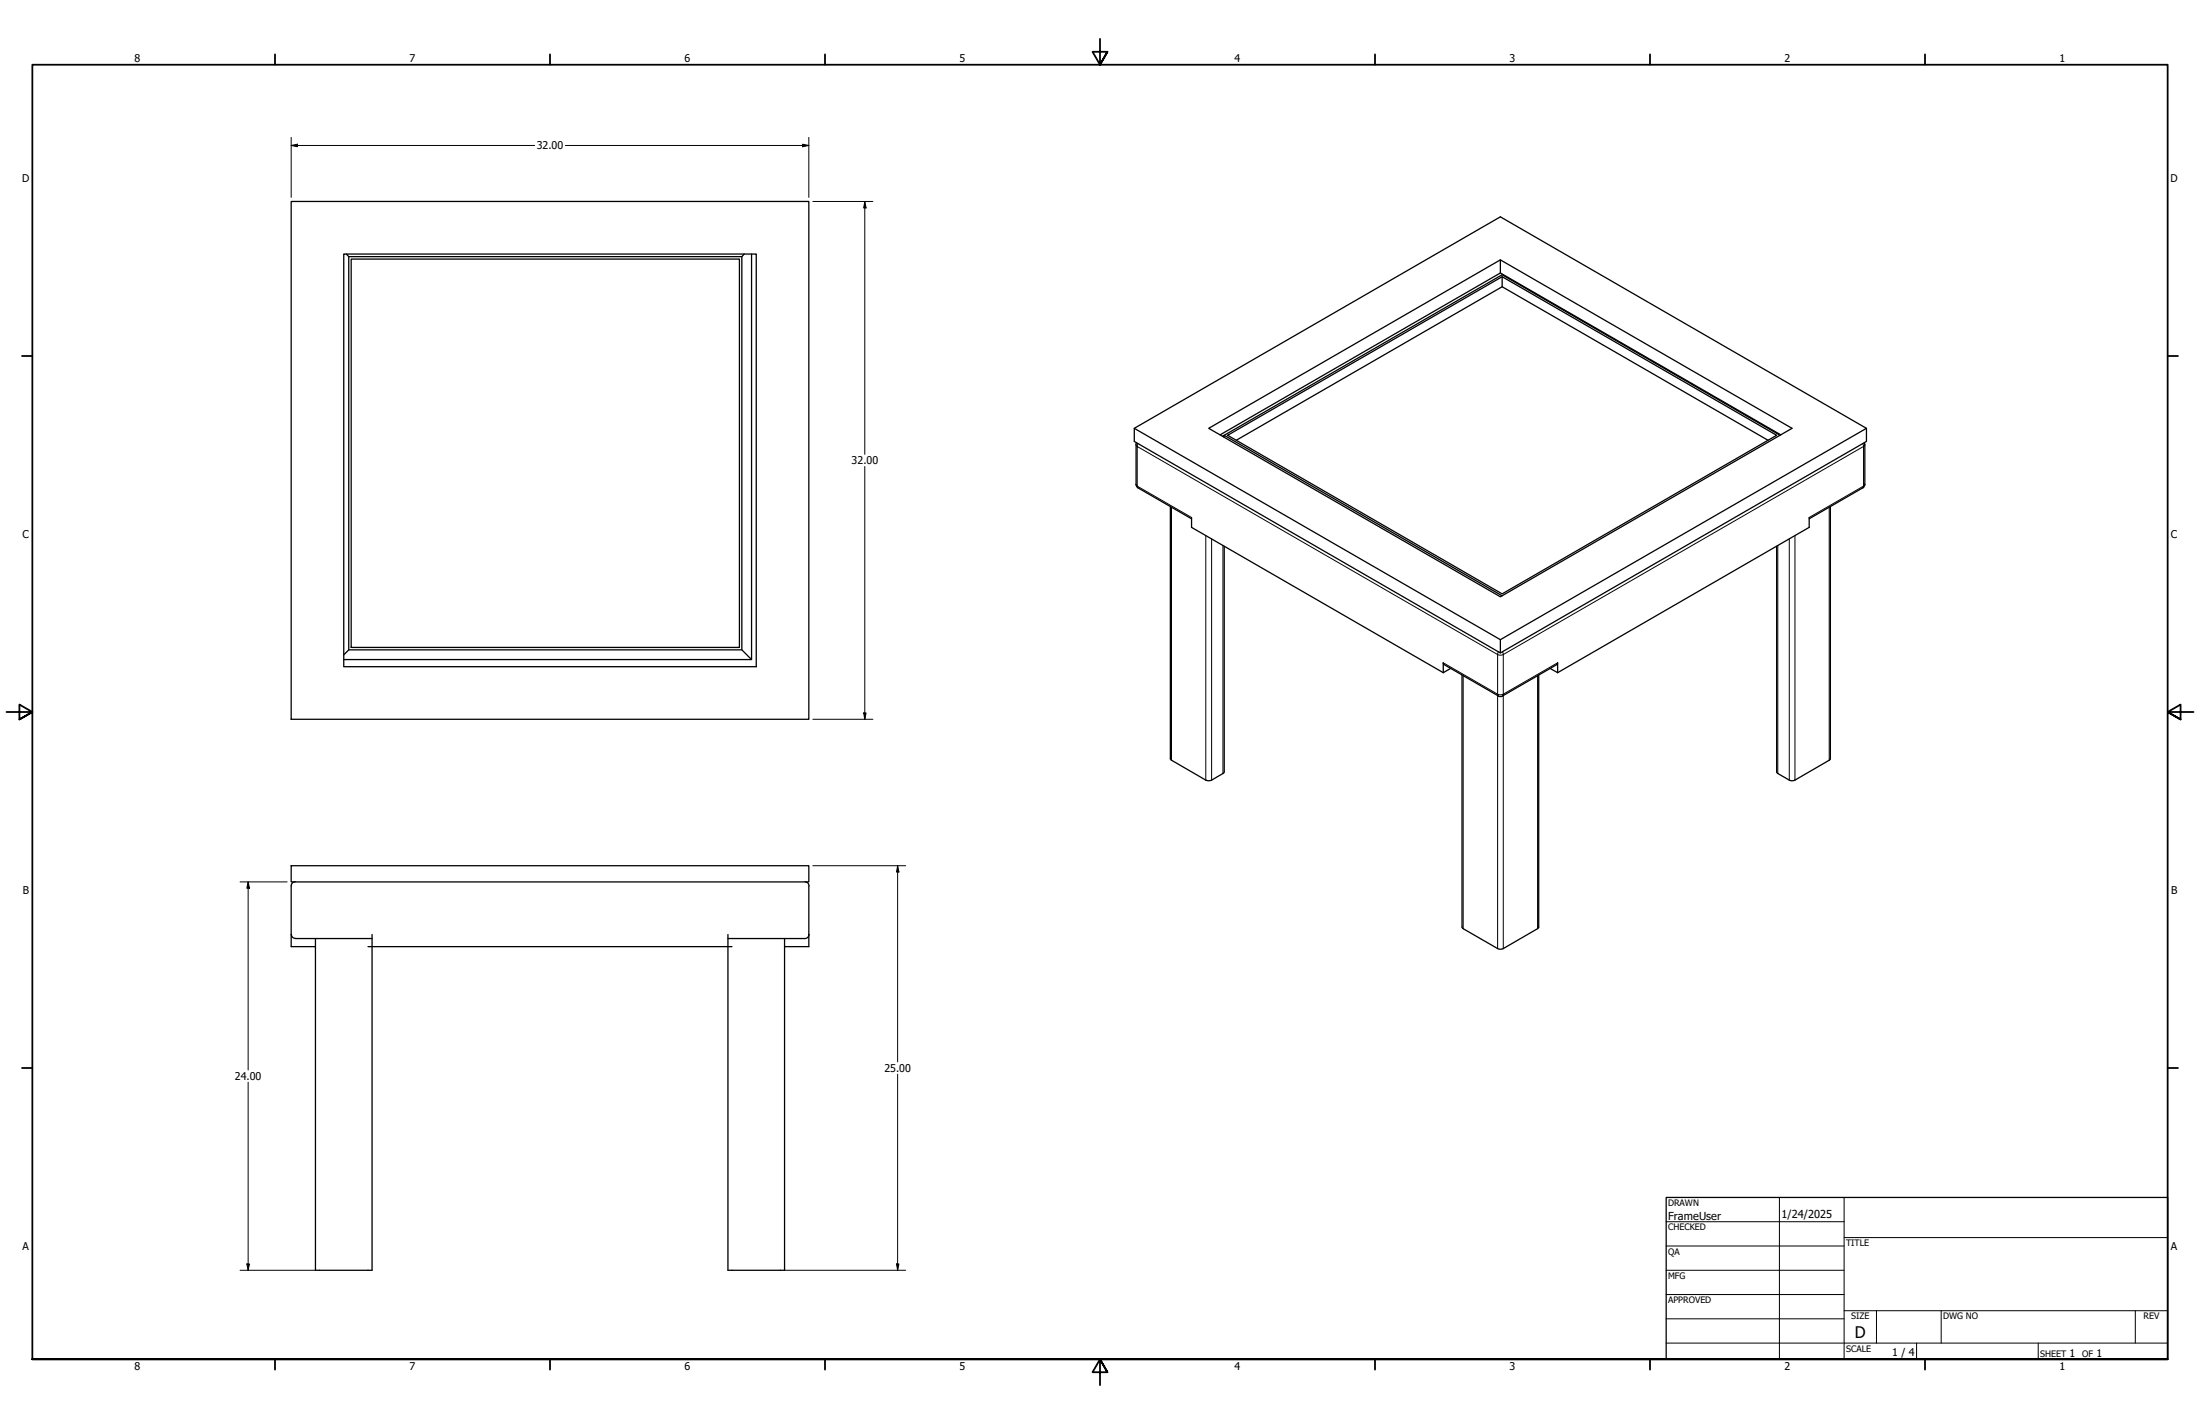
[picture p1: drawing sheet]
<svg xmlns="http://www.w3.org/2000/svg" width="864mm" height="559mm" viewBox="0 0 864 559" stroke-linecap="round" stroke-linejoin="round" font-family="sans-serif">
<!-- layer: Visible (ANSI) -->
<g fill="none" stroke="#000" stroke-width=".51">
<path d="M114.3 79.1h203.2v203.2h-203.2zM134.9 99.7h162v161.9h-162zM136 99.7l.9 1h154.3l1-1M295 99.7v159.1l-3.8-3.8v-154.3M136.9 100.7v154.3M137.9 101.7h152.4v152.4h-152.4zM589 102l-114.5 66.1 114.5 66.1 114.5-66.1-114.5-66.1v5.1l-110 63.5M589 107.1l110 63.5M589.7 108.6v3.9l104.4 60.3M589.7 112.5l-104.4 60.3M445.3 168.1l143.7-83 143.7 83v5.1l-143.7 83M446 174.6v15.5l.2 .8 .5 .5 21 12.2"/>
<path d="M446.1 173.7l-.2 .8M480.4 171.5l.2-.7 109.1 63M481.9 170.8l107.8-62.2 107.7 62.2-107.7 62.2zM698.8 170.8l-109.1-63-109.8 63.4M731.8 173.7l.2 .8M732 174.6v15.5l-.2 .8-.6 .6-21 12.1M732.7 168.1l-143.7 82.9v5.2l-143.7-83v-5.1l143.7 82.9M459.4 198.8v99.1l13.9 8.2 1 .3 1.3-.3 4.7-2.7 .3-.5v-88.5M718.5 198.8v99.1l-13.9 8.2-1 .3-1.2-.3-5-3.1v-88.6M467.7 203.1v3.8l98.8 57.1M710.2 203.1v3.8l-98.8 57.1M134.9 258.8h160.1"/>
<path d="M291.2 255h-154.3l-2 2M566.5 264v-3.9l.2 .6 22.3 12.7 .8-.2 21.5-12.5 .1-.6v3.9M569.4 262.3l-2.9 1.7M573.9 264.9v98.9l.5 .6 13.5 7.8 .9 .3 1.3-.3 13.9-8.2v-99.1M608.5 262.3l2.9 1.7M114.3 339.7h203.2v6.4h-203.2zM114.3 347.7v23.8h9.5M115.9 346l-1.1 .5-.5 1.1M315.9 346l1.2 .5 .5 1.1M317.5 347.7v23.8h-9.5M114.4 366.7l.6 1.2 .9 .3M115.9 368.3h30.1"/>
<path d="M144.5 371.5h142.8M146 366.7v131.8h-22.2v-130.2M285.8 366.7v131.8h22.2v-130.2M317.6 366.7l-.5 1.1-1.2 .5h-30.1"/>
</g>
<!-- layer: Visible Narrow (ANSI) -->
<g fill="none" stroke="#000" stroke-width=".39">
<path d="M446.7 174.1l-.3 1.1-.4-.6M731.2 174.1l.3 1.1 .5-.6M446 190.1l.7 1.4M459.9 199.1v99.2M718.1 199.1v99.2M731.5 190.8l-.3 .7M731.5 190.8v-15.6l-141.4 81.7v15.5M731.5 190.8l-21.3 12.3M732 190.1l-.5 .7M467.7 203.1l-21.3-12.3v-15.6l141.5 81.7v15.5M473.3 210.2v95.9M475.6 211.5v94.6"/>
<path d="M480.1 214.1v89.4M697.9 214.1v89.4M702.4 211.5v94.6M704.6 210.2v95.9M588.2 255.7l-.3 .9a1.44 1.44 0 0 0 2.2 0l-.3-.9M566.5 260.1l21.4 12.3M574.4 265.2v99.2M587.9 272.4l.3 .7M587.9 272.4l.9 .3 1.3-.3M587.9 272.9v99.3M590.1 272.4l-.3 .7M590.1 272.9v99.3"/>
<path d="M603.6 265.2v99.2M611.4 260.1l-21.3 12.3"/>
</g>
<!-- layer: Border (ANSI) -->
<g fill="none" stroke="#000" stroke-width=".7">
<path d="M431.8 15.2v10.2l-2.9-5.1h5.8l-2.9 5.1 2.9-5.1M107.9 21.3v4.1M215.9 21.3v4.1M323.8 21.3v4.1M539.8 21.3v4.1M647.7 21.3v4.1M755.6 21.3v4.1M8.6 139.7h4.1M850.9 139.7h4.1M2.5 279.4h10.2l-5.1-2.9v5.8l5.1-2.9-5.1 2.9M861.1 279.4h-10.2l5.1-2.9v5.8l-5.1-2.9 5.1 2.9M8.6 419.1h4.1"/>
<path d="M850.9 419.1h4.1M12.7 533.4v-508h838.2v508h-838.2h838.2M107.9 533.4v4.1M215.9 533.4v4.1M323.8 533.4v4.1M434.7 538.5l-2.9-5.1 2.9 5.1h-5.8l2.9-5.1v10.2M539.8 533.4v4.1M647.7 533.4v4.1M755.6 533.4v4.1"/>
</g>
<!-- layer: Title (ANSI) -->
<g fill="none" stroke="#000" stroke-width=".39">
<path d="M654 479.4h69.9M698.5 469.9v63.5M723.9 469.9v63.5M654 488.9h69.9M654 498.5h69.9M723.9 485.6h127M654 508h69.9M654 517.5h69.9M723.9 514.3h127M736.6 514.3v12.7M762 514.3v12.7M838.2 514.3v12.7"/>
<path d="M654 527h196.9M752.3 527v6.4M800.1 527v6.4"/>
</g>
<path d="M654 469.9h196.9v63.5h-196.9z" fill="none" stroke="#000" stroke-width=".51"/>
<!-- layer: Dimension (ANSI) -->
<g fill="none" stroke="#000" stroke-width=".39">
<path d="M114.3 57.1l2.5-.5v1zM114.3 57.1h95.6M114.3 53.9v23.6M221.9 57.1h95.6M315 56.6l2.5 .5-2.5 .5zM317.5 53.9v23.6M319.1 79.1h23.5M339.5 79.1l.5 2.5h-1zM339.5 79.1v99.2M339.5 183.1v99.2M339 279.8h1l-.5 2.5zM319.1 282.3h23.5"/>
<path d="M319.1 339.7h36.4M352.4 339.7l.5 2.5h-1zM352.4 339.7v77M94.2 346.1h18.5M97.4 346.1l.5 2.5h-1zM97.4 346.1v73.8M97.4 424.7v73.8M352.4 421.5v77M94.2 498.5h29.6M96.9 496h1l-.5 2.5zM308 498.5h47.5M351.9 496h1l-.5 2.5z"/>
</g>
<g fill="#000">
<path d="M114.3 57.1l2.5-.5v1z" fill-rule="evenodd"/>
<path d="M315 56.6l2.5 .5-2.5 .5z" fill-rule="evenodd"/>
<path d="M339.5 79.1l.5 2.5h-1z" fill-rule="evenodd"/>
<path d="M339 279.8h1l-.5 2.5z" fill-rule="evenodd"/>
<path d="M97.4 346.1l.5 2.5h-1z" fill-rule="evenodd"/>
<path d="M352.4 339.7l.5 2.5h-1z" fill-rule="evenodd"/>
<path d="M96.9 496h1l-.5 2.5z" fill-rule="evenodd"/>
<path d="M351.9 496h1l-.5 2.5z" fill-rule="evenodd"/>
</g>
<text font-size="6.3" x="728.1" y="524.9">D</text>
<g font-size="4.3">
<text x="654.8" y="478.6">FrameUser</text>
<text x="699.3" y="478">1/24/2025</text>
</g>
<g font-size="4.2">
<text x="52.8" y="24.4">8</text>
<text x="160.8" y="24.4">7</text>
<text x="268.7" y="24.4">6</text>
<text x="376.7" y="24.4">5</text>
<text x="484.6" y="24.4">4</text>
<text x="592.6" y="24.4">3</text>
<text x="700.5" y="24.4">2</text>
<text x="808.5" y="24.4">1</text>
<text x="210.7" y="58.6">32.00</text>
<text x="8.8" y="71.4">D</text>
<text x="852" y="71.4">D</text>
<text x="334.3" y="182.2">32.00</text>
<text x="8.9" y="211.1">C</text>
<text x="852.2" y="211.1">C</text>
<text x="9" y="350.8">B</text>
<text x="852.2" y="350.8">B</text>
<text x="92.2" y="423.8">24.00</text>
<text x="347.2" y="420.6">25.00</text>
<text x="8.9" y="490.5">A</text>
<text x="852.2" y="490.5">A</text>
<text x="742.8" y="532">1 / 4</text>
<text x="812.4" y="532.6">1</text>
<text x="823" y="532.6">1</text>
<text x="52.8" y="537.5">8</text>
<text x="160.8" y="537.5">7</text>
<text x="268.7" y="537.5">6</text>
<text x="376.7" y="537.5">5</text>
<text x="484.6" y="537.5">4</text>
<text x="592.6" y="537.5">3</text>
<text x="700.5" y="537.5">2</text>
<text x="808.5" y="537.5">1</text>
</g>
<g font-size="3.5">
<text x="654.8" y="473.2">DRAWN</text>
<text x="654.8" y="482.8">CHECKED</text>
<text x="724.7" y="488.9">TITLE</text>
<text x="654.8" y="492.3">QA</text>
<text x="654.8" y="501.8">MFG</text>
<text x="654.8" y="511.4">APPROVED</text>
<text x="726.7" y="517.7">SIZE</text>
<text x="762.8" y="517.7">DWG NO</text>
<text x="841.4" y="517.7">REV</text>
<text x="724.7" y="530.4">SCALE</text>
<text x="800.9" y="532.6">SHEET</text>
<text x="817.4" y="532.6">OF</text>
</g>
</svg>
